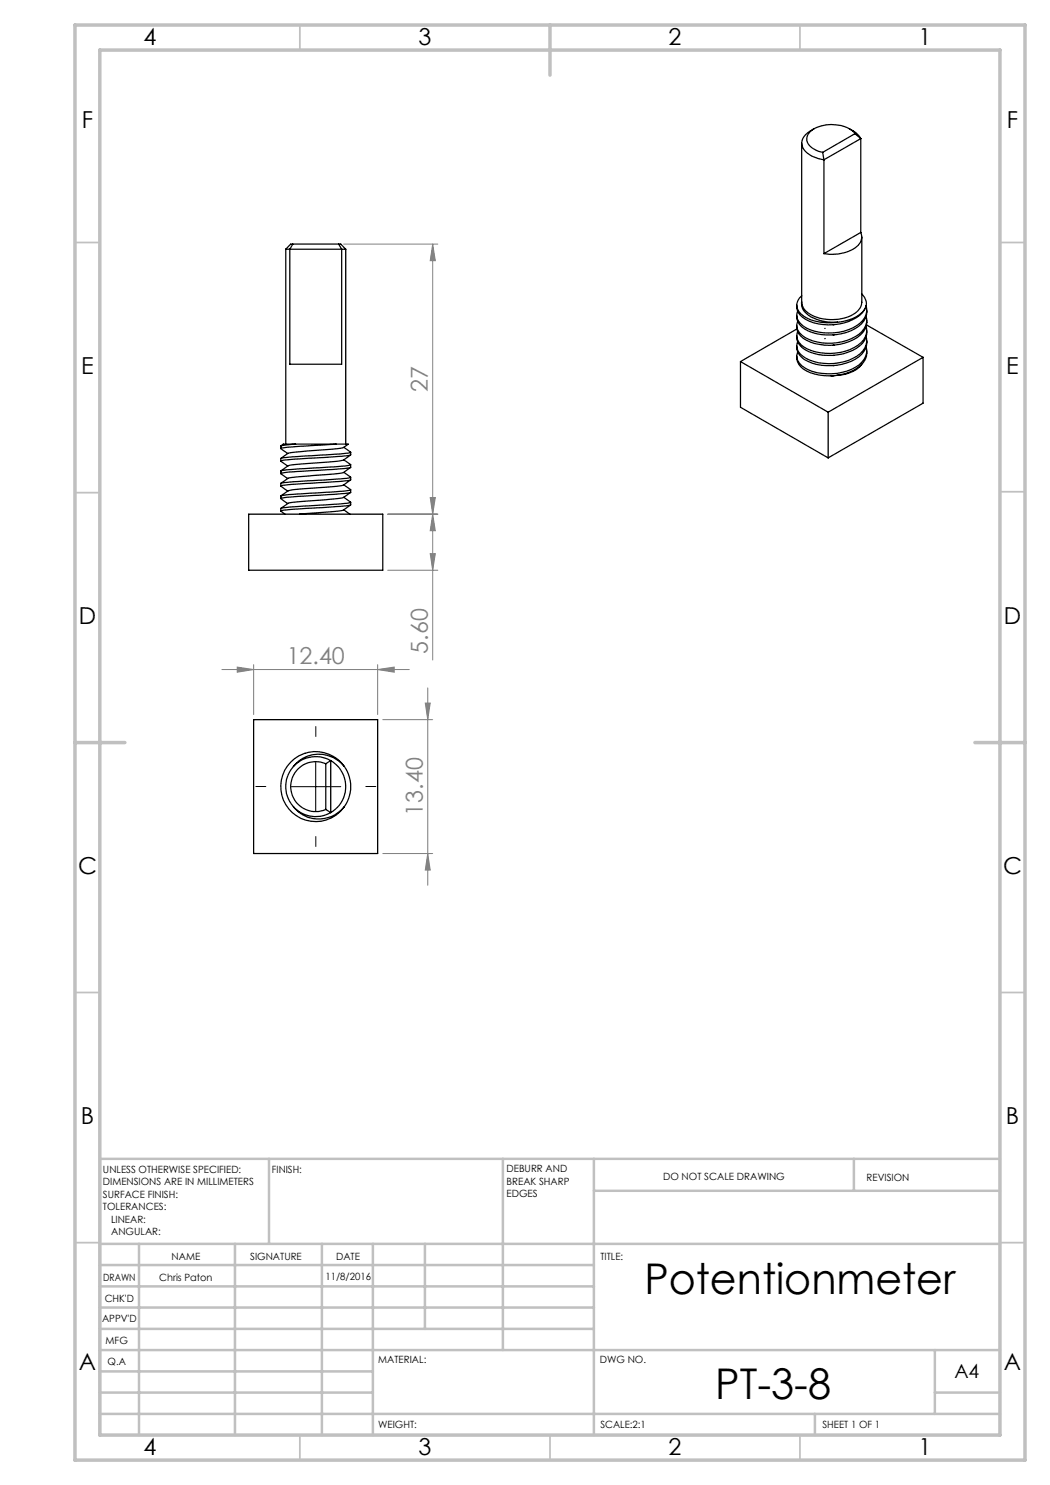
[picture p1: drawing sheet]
<svg xmlns="http://www.w3.org/2000/svg" width="210mm" height="297mm" viewBox="0 0 210 297" stroke-linecap="round" stroke-linejoin="round" font-family="sans-serif">
<g fill="none" stroke="#808080" stroke-width=".2">
<path d="M68.7 48.8h18.9M86.5 48.8l.6 3.3h-1.1zM86.5 48.8v83.2M86 99.5h1.1l-.6 3.3zM77.5 114h10.1M77.5 102.8h10.1M86 110.7h1.1l-.6 3.3zM86.5 102.8l.6 3.3h-1.1zM44.4 133.9h37.5M47.4 133.4l3.3 .5-3.3 .5zM50.7 132.9v10M75.5 133.9l3.3-.5v1z"/>
<path d="M75.5 132.9v10M85.5 137.6v39.5M76.6 143.9h9.9M85.1 140.6h.9l-.5 3.3zM76.6 170.7h9.9M85.5 170.7l.5 3.3h-.9z"/>
</g>
<path d="M53.2 157.3h-2M63.2 147.3v-2M73.2 157.3h2M63.2 167.3v2" fill="none" stroke="#000" stroke-width=".2" stroke-dasharray="15.2 1.3 1.3 1.3"/>
<path d="M58.1 157.3h10.1M63.1 152.3v10" fill="none" stroke="#000" stroke-width=".2"/>
<g fill="none" stroke="#c0c0c0" stroke-width=".35">
<path d="M60 5v5M160 5v5M15 48.5h5M200 48.5h5M15 98.5h5M200 98.4h5M15 198.5h5M200 198.5h5M15 248.5h5M200 248.5h5M60 287v5M110 287v5"/>
<path d="M160 287v5"/>
</g>
<g fill="none" stroke="#c0c0c0" stroke-width=".5">
<path d="M53.8 231.8v17M100.6 231.8v38.2M118.8 231.8v55.2M118.8 238.2h81.2M170.8 231.8v6.4M200 231.8h-180v55.2M20 248.8h180M20 257.3h98.8M20 253h98.8M27.8 248.8v38.2M47 248.8v38.2M64.4 248.8v38.2"/>
<path d="M74.6 248.8v38.2M85 248.8v17M20 265.8h98.8M20 261.5h98.8M20 278.5h54.6M20 274.3h54.6M20 270h180M187 278.5h13M187 270v12.8M20 282.8h180M163 282.8v4.2"/>
</g>
<path d="M15 5h190v287h-190zM20 10h180v277h-180zM110 5v10M15 148.5h10M195 148.5h10" fill="none" stroke="#c0c0c0" stroke-width=".7"/>
<g fill="#808080">
<path d="M47.4 133.4l3.3 .5-3.3 .5zM75.5 133.9l3.3-.5v1z"/>
<path d="M86 110.7h1.1l-.6 3.3zM86.5 102.8l.6 3.3h-1.1zM86 99.5h1.1l-.6 3.3zM86.5 48.8l.6 3.3h-1.1z"/>
<path d="M85.1 140.6h.9l-.5 3.3zM85.5 170.7l.5 3.3h-.9z"/>
</g>
<g fill="none" stroke="#000" stroke-width=".25">
<path d="M160.3 28.6v31.9a3.7 3.7 0 0 0 3.1 3 8.6 8.6 0 0 0 8.2-1.3l.4-.6 .4-1.1v-13.1M162.8 25.7a3.6 3.6 0 0 0-2.5 2.9 3.6 3.6 0 0 0 3 3l1.5 .4M164.5 30.5l.3 1.5M164.8 32v18.7M169.9 25.7l1.3 .9 1 1.1M171 26.7a6.7 6.7 0 0 0-7.2-1.4 2.62 2.62 0 0 0-2.3 3.3 4.2 4.2 0 0 0 3 1.9M171 26.7l1.2 1M171 26.7l-6.5 3.8M172.2 27.7v18.8M172.2 27.7l-7.4 4.3M57.2 49.8h.8M57.2 49.8v39"/>
<path d="M58 49.8v23h10.3v-23M58 49.8h10.3M58.6 48.8h-.5l-.9 1M58.6 48.8l-.6 1M58.6 48.8h9.1M67.7 48.8h.5l.9 1M67.7 48.8l.6 1M68.3 49.8h.8M69.1 49.8v39M160.3 59.1a2.41 2.41 0 0 0 .5 4.1 9.9 9.9 0 0 0 6.7 1.2M172.2 46.5a2.58 2.58 0 0 1-1.6 3.3 9.2 9.2 0 0 1-5.8 .9M172.2 46.5l-7.4 4.2"/>
<path d="M172.4 58.8a2.69 2.69 0 0 1 .8 2.3M148.1 72.3v9.2l17.5 10.1M148.1 72.3l17.5 10.1M159.3 61a2.87 2.87 0 0 0 1.8 2.9 10.7 10.7 0 0 0 10.8-.8 3.8 3.8 0 0 0 1.3-2M159.3 63.1v.4M159.3 69.2v.4M159.4 65.8l-11.3 6.5M160.3 60.3a2.99 2.99 0 0 0 1.9 3.1l1.9 .7 1.1 .2 2.3 .1M165 65.7h.1M165 67.7h.1M166.6 67h.1M166.6 69h.1"/>
<path d="M166.6 71.1h.1M166.6 73.1h.1M166.6 75.1h.1M166.6 64.9h.1M166.6 75.1l-.4 .1M172.4 72.8a6.2 6.2 0 0 1-5 2.3M173.2 69.4a3.5 3.5 0 0 1-2.1 4 10.9 10.9 0 0 1-10.1 .2 2.55 2.55 0 0 1-1.5-3.2M173.2 67.4a3.7 3.7 0 0 1-2.6 4.3 10.5 10.5 0 0 1-10-.4 2.31 2.31 0 0 1-1.1-2.9M173.2 65.3a3.6 3.6 0 0 1-2.3 4.2 10.8 10.8 0 0 1-10.1-.1 2.48 2.48 0 0 1-1.3-3.1M173.2 63.2a3.5 3.5 0 0 1-2.1 4.1 10.4 10.4 0 0 1-10.7-.3 2.22 2.22 0 0 1-.9-2.7M173.2 61.2a3.4 3.4 0 0 1-1.9 3.9 10.6 10.6 0 0 1-10.7 .1 2.31 2.31 0 0 1-1.1-2.9M173.2 61.1a5.6 5.6 0 0 1-4.5 3.2l-1.2 .1"/>
<path d="M173.3 65l11.3 6.5M173.3 66.5a3.6 3.6 0 0 1-2 3.2 10.7 10.7 0 0 1-10.8-.1 2.65 2.65 0 0 1-1.2-2.5M173.4 70.2a3.9 3.9 0 0 1-2.7 3.8 10.9 10.9 0 0 1-10-.2 2.85 2.85 0 0 1-1.4-2.6M173.4 68.2a4.3 4.3 0 0 1-3.2 4.1 11 11 0 0 1-9.3-.4 3 3 0 0 1-1.5-2.3M173.4 64.1a3.9 3.9 0 0 1-2.7 3.8 10.6 10.6 0 0 1-10-.2 2.77 2.77 0 0 1-1.4-2.6M173.4 62.1a3.7 3.7 0 0 1-2.4 3.6 10.9 10.9 0 0 1-10.1 .1 2.88 2.88 0 0 1-1.5-2.3M173.4 66.1v.4M184.6 71.5l-19 10.9M184.6 71.5v9.1l-19 11M56.2 92.2l1.3 1M56.2 94.8l1.3 .9M56.2 97.2l1.3 1"/>
<path d="M56.2 99.7l1.3 1M56.2 89.7l1.3 1M56.2 96.7l2.5-.4 10.7-.6 .7-.2v.5l-.2 .1-2.1 .2-9.4 .6-2.2 .3zM56.2 94.2l1.4-.3 8.3-.5a14.6 14.6 0 0 0 4.2-.4v.4a66.6 66.6 0 0 1-9.7 .9 14.6 14.6 0 0 0-4.2 .4zM59.1 88.8h-2.4l-.5 .4M59.1 88.8l-2.9 .4M59.1 88.8h8.1M67.2 88.8h2.4l-.2 .2a4.4 4.4 0 0 1-3.1 .8l-7.5 .6a2.56 2.56 0 0 0-1.9 .8l-.7 .5v.5a44.2 44.2 0 0 1 8.6-.7l4.7-.3 .6-.2v-.6M67.2 88.8a99.1 99.1 0 0 0-11 .9v-.5M68.8 92l1.3 .9M68.8 94.5l1.3 .9M68.8 97l1.3 .9"/>
<path d="M68.8 99.4l1.3 1M68.8 89.5l1.3 .9M70.1 91l-.7 .5a4.5 4.5 0 0 1-3 .9l-7.5 .5a2.7 2.7 0 0 0-2 .8l-.7 .5M70.1 93.5l-.7 .5a3.8 3.8 0 0 1-2.9 .8l-8.1 .7a1.94 1.94 0 0 0-1.5 .7l-.7 .5M70.1 96l-1.7 1.1-9.9 .9a2.33 2.33 0 0 0-1.6 .7l-.7 .5M70.1 98.5l-.7 .5a3.4 3.4 0 0 1-2.7 .8l-9.1 .8M70.1 98a104.3 104.3 0 0 1-11.6 .9l-2.3 .3M70.1 90.4l-2.2 .4-9.4 .6-2.3 .3M70.1 98v.5a20 20 0 0 1-5.3 .5l-7.3 .4-1.3 .3v-.5M165.6 82.4v9.2M49.7 102.8h26.9v11.2h-26.9zM56.2 102.2l.8 .6"/>
<path d="M56.2 101.7l2-.3 9.4-.6 2.5-.3v.5l-.8 .2-10.6 .6-2.5 .4zM57.6 100.7l-1.4 1M68.8 101.9l1.2 .9M70.1 101l-1.4 1-.6 .2-8.2 .6M50.7 143.9h24.8v26.8h-24.8zM58.7 153.3a6.4 6.4 0 0 1 8.3-1.6 6.4 6.4 0 0 1 2.7 8l-.9 1.7M61 150.7h.1M65.2 152.7a5 5 0 0 0-7.1 4.6 5 5 0 0 0 7.1 4.6M65.2 152.7v9.2M66.1 152.1a6 6 0 0 0-9 5.2 6 6 0 0 0 9 5.2M66.1 152.1a6 6 0 0 1 0 10.4M66.1 152.1l-.9 .6"/>
<path d="M66.1 152.1v10.4M68.8 153.2a7 7 0 0 0-10.4-1 7 7 0 0 0 .1 10.4 7 7 0 0 0 10.3-1.2M58.7 161.3a6.5 6.5 0 0 0 10.1 .1M65.2 161.9l.9 .6"/>
</g>
<g font-size="8.5">
<text x="128.9" y="258.8">Potentionmeter</text>
<text x="143" y="279.7">PT-3-8</text>
</g>
<g font-size="4.7">
<text x="28.7" y="9">4</text>
<text x="83.7" y="9">3</text>
<text x="133.7" y="9">2</text>
<text x="183.7" y="9">1</text>
<text x="16.4" y="25.5">F</text>
<text x="201.4" y="25.5">F</text>
<text x="16.2" y="74.8">E</text>
<text x="201.2" y="74.8">E</text>
<text x="15.8" y="124.8">D</text>
<text x="200.8" y="124.8">D</text>
<text x="15.6" y="174.8">C</text>
<text x="200.6" y="174.8">C</text>
<text x="16.2" y="224.8">B</text>
<text x="201.2" y="224.8">B</text>
<text x="15.8" y="274">A</text>
<text x="200.8" y="274">A</text>
<text x="28.7" y="291">4</text>
<text x="83.7" y="291">3</text>
<text x="133.7" y="291">2</text>
<text x="183.7" y="291">1</text>
</g>
<g font-size="4.7" fill="#808080">
<text x="85.5" y="78.4" transform="rotate(-90 85.5 78.4)">27</text>
<text x="85.5" y="130.7" transform="rotate(-90 85.5 130.7)">5.60</text>
<text x="57.3" y="132.9">12.40</text>
<text x="84.6" y="163.1" transform="rotate(-90 84.6 163.1)">13.40</text>
</g>
<text font-size="3.9" x="190.9" y="275.5">A4</text>
<g font-size="2">
<text x="20.6" y="234.6">UNLESS OTHERWISE SPECIFIED:</text>
<text x="20.6" y="237.1">DIMENSIONS ARE IN MILLIMETERS</text>
<text x="20.6" y="239.6">SURFACE FINISH:</text>
<text x="54.4" y="234.6">FINISH:</text>
<text x="101.3" y="234.5">DEBURR AND</text>
<text x="101.3" y="237">BREAK SHARP</text>
<text x="101.3" y="239.5">EDGES</text>
<text x="132.6" y="236">DO NOT SCALE DRAWING</text>
<text x="173.3" y="236.2">REVISION</text>
<text x="20.6" y="242.1">TOLERANCES:</text>
<text x="22.2" y="244.6">LINEAR:</text>
<text x="22.2" y="247.1">ANGULAR:</text>
<text x="34.3" y="252">NAME</text>
<text x="50" y="251.9">SIGNATURE</text>
<text x="67.2" y="251.9">DATE</text>
<text x="120.1" y="251.9">TITLE:</text>
<text x="20.6" y="256.1">DRAWN</text>
<text x="31.8" y="256.1">Chris Paton</text>
<text x="65.1" y="255.9">11/8/2016</text>
<text x="20.9" y="260.3">CHK'D</text>
<text x="20.4" y="264.4">APPV'D</text>
<text x="21.1" y="268.8">MFG</text>
<text x="21.5" y="273">Q.A</text>
<text x="75.6" y="272.5">MATERIAL:</text>
<text x="120" y="272.5">DWG NO.</text>
<text x="75.6" y="285.5">WEIGHT:</text>
<text x="120.1" y="285.6">SCALE:2:1</text>
<text x="164.5" y="285.6">SHEET 1 OF 1</text>
</g>
</svg>
